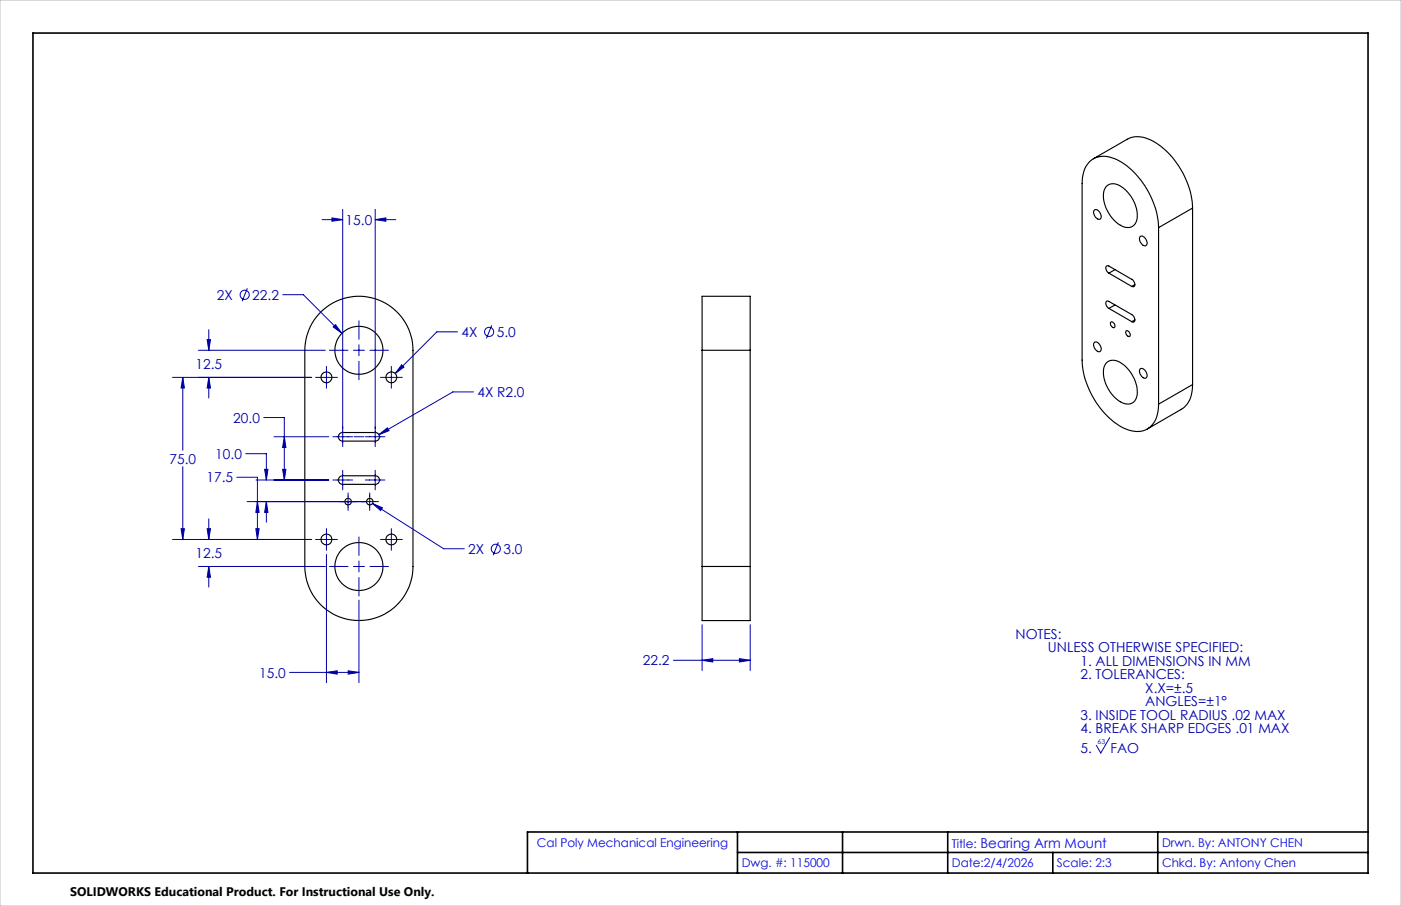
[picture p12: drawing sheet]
<svg xmlns="http://www.w3.org/2000/svg" width="432mm" height="279mm" viewBox="0 0 432 279" stroke-linecap="round" stroke-linejoin="round" font-family="sans-serif">
<g fill="none" stroke="#000" stroke-width=".35">
<path d="M337 49l10.5-6.1a8 8 0 0 1 7.9 .6 26 26 0 0 1 12.2 20.7M341 57.4a3.7 3.7 0 0 1 5.1 .5 10.4 10.4 0 0 1 4.1 10.5 3.1 3.1 0 0 1-4.9 1.1 10.9 10.9 0 0 1-5-10.9zM337.4 64.7a1.9 1.9 0 0 1 1.7 2.9 1.9 1.9 0 0 1-1.7-2.9zM351.3 73a1.54 1.54 0 0 1 2.2 1.5 .88 .88 0 0 1-.4 1.3 .88 .88 0 0 1-1.2-.5 2.21 2.21 0 0 1-.6-2.3zM357.1 70.2a25.7 25.7 0 0 0-13-21 6.9 6.9 0 0 0-8.9 1.4 10.2 10.2 0 0 0-1.7 6v54.5a25.7 25.7 0 0 0 13 21 7 7 0 0 0 8.5-.9 9.2 9.2 0 0 0 2.1-6.6M357.1 70.2v54.4M367.6 64.2l-10.5 6M367.6 64.2v54.4M99 96.1a16.7 16.7 0 0 1 18.1-3.4 16.7 16.7 0 0 1 10.2 15.3v66.7a16.7 16.7 0 0 1-16.7 16.7 16.7 16.7 0 0 1-16.7-16.7v-66.7a16.8 16.8 0 0 1 5.1-11.9zM341.8 95.1a1.54 1.54 0 0 1-.7-2.2l.7 .1 7 4a1.58 1.58 0 0 1 .7 2.3l-.7-.1M341.8 84.2a1.42 1.42 0 0 1-.5-2.3l7.5 4.2a1.54 1.54 0 0 1 .7 2.3l-.7-.1M341.8 95.1l7 4.1"/>
<path d="M341.8 84.2l7 4.1M342.4 99.3a1.05 1.05 0 0 1 1.1 .6 1.05 1.05 0 0 1-.2 1.2 1.25 1.25 0 0 1-.9-1.8zM343.6 83.1l-1.8 1.1M343.6 94.1l-1.8 1M349.8 87.8l-1 .5M349.8 98.7l-1 .5M216.4 108v-16.6h14.8v16.6M216.4 108v66.7M216.4 108h14.8M231.2 108v66.7M337.4 105.6a1.9 1.9 0 0 1 1.7 2.8 1.9 1.9 0 0 1-1.7-2.8zM341 111.9a3.7 3.7 0 0 1 5.1 .4 10.4 10.4 0 0 1 4.1 10.6 3.1 3.1 0 0 1-4.9 1 10.8 10.8 0 0 1-5-10.8z"/>
<path d="M347.1 102.1a1.06 1.06 0 0 1 1 .5 1.06 1.06 0 0 1-.1 1.2 1.28 1.28 0 0 1-.9-1.7zM351.3 113.8a1.45 1.45 0 0 1 2.1 1.2 .94 .94 0 0 1-.1 1.5 .94 .94 0 0 1-1.4-.4 2.21 2.21 0 0 1-.6-2.3zM367.6 118.6a8.2 8.2 0 0 1-3.5 7.6l-10.5 6.1M367.6 118.6l-10.5 6M104.7 133.7l.9-.3h10a1.32 1.32 0 0 1 1.4 1.3 1.32 1.32 0 0 1-1.4 1.3h-10a1.33 1.33 0 0 1-1.2-.8 1.33 1.33 0 0 1 .3-1.5zM104.7 147l.9-.3h10a1.32 1.32 0 0 1 1.4 1.3 1.32 1.32 0 0 1-1.4 1.4h-10a1.33 1.33 0 0 1-1.2-.9 1.33 1.33 0 0 1 .3-1.5zM216.4 174.7v16.7h14.8v-16.7M216.4 174.7h14.8"/>
<circle cx="100.6" cy="116.4" r="1.67"/>
<circle cx="110.6" cy="108" r="7.4"/>
<circle cx="120.6" cy="116.4" r="1.67"/>
<circle cx="107.3" cy="154.7" r="1"/>
<circle cx="114" cy="154.7" r="1"/>
<circle cx="100.6" cy="166.4" r="1.67"/>
<circle cx="110.6" cy="174.7" r="7.4"/>
<circle cx="120.6" cy="166.4" r="1.67"/>
</g>
<g fill="none" stroke="#0000a0" stroke-width=".31">
<path d="M99.3 67.7h6.3M102.3 67.2l3.3 .5-3.3 .5zM105.6 64.6v73.1M115.6 67.7l3.3-.5v1zM115.6 64.6v73.1M115.6 67.7h6.4M76.2 88.9l-1.6 4M87.1 90.9h6.4l11.9 11.9M110.6 98.9v5.7M53.2 116.4h42.8M56.3 116.4l.5 3.3h-1zM56.3 116.4v22.5"/>
<path d="M61.2 108h39.1M63.9 104.7h1l-.6 3.3zM64.3 116.4l.6 3.3h-1zM64.3 101.7v6.3M64.3 116.4v6.3M97.3 116.4h6.7M100.6 113v6.7M101.5 108h5.7M102.7 100.8l.7-.7 2 2.7zM108.9 108h3.4M110.6 106.3v3.4M110.6 111.4v5.7"/>
<path d="M114 108h5.7M117.3 116.4h6.7M120.6 113v6.7M123.8 112.5l.7 .7-2.7 2zM141 102.3h-6.3l-12.9 12.9M151.6 100.3l-1.7 4.1M75.7 139.9h6.4v8.1M81.3 128.8h6.3v19.2M84.5 134.7h16.8M87.6 134.7l.5 3.3h-1zM102.6 134.7h6.1M112.6 134.7h6"/>
<path d="M116.8 134.1l2.6-2.2 .5 .9zM145.9 120.9h-6.3l-22.8 13.2M56.3 143.9v22.5M73 147.2h6.3v19.2M76.2 154.7h40.5M78.9 148h22.4M79.3 154.7l.6 3.3h-1.1zM81.6 144.7h1l-.5 3.3zM82.1 154.7l.5 3.3h-1zM82.1 154.7v6.3M87.1 144.7h1l-.5 3.3zM102.6 148h6.1"/>
<path d="M105.6 145v6.1M107.3 152v5.4M112.6 148h6M113.9 152v5.4M114.8 155.3l3.1 1.3-.6 .8zM114.8 155.3l21.9 13.9h6.4M115.6 145v6.1M53.2 166.4h42.8M55.8 163.1h1l-.5 3.3zM61.2 174.7h39.1M63.9 163.1h1l-.6 3.3zM64.3 174.7l.6 3.3h-1z"/>
<path d="M64.3 160v6.4M64.3 174.7v6.3M78.8 163.1h1.1l-.6 3.3zM97.3 166.4h6.7M100.6 163v6.7M100.6 171v39.5M101.5 174.7h5.7M108.9 174.7h3.4M110.6 165.6v5.7M110.6 173v3.4M110.6 178.1v5.7M114 174.7h5.7"/>
<path d="M117.3 166.4h6.7M120.6 163v6.7M153.6 167.2l-1.6 4M110.6 185.1v25.4M216.4 192.7v14.1M231.2 192.7v14.1M89.3 207.4h21.3M100.6 207.4l3.3-.5v1zM107.3 206.9l3.3 .5-3.3 .5zM207.5 203.6h23.7M216.4 203.6l3.3-.5v1.1zM227.9 203.1l3.3 .5-3.3 .6z"/>
<path d="M342 227.5l-2.7 4.7-1.4-2.4"/>
<circle cx="75.4" cy="90.9" r="1.41"/>
<circle cx="150.8" cy="102.3" r="1.4"/>
<circle cx="152.8" cy="169.2" r="1.41"/>
</g>
<path d="M112.3 134.7h-3.3" fill="none" stroke="#0000a0" stroke-width=".31" stroke-dasharray="15.2 1.3 1.3 1.3" stroke-linecap="butt"/>
<path d="M10.2 10.2h411.4v259h-411.4zM227.3 256.6v12.6M259.7 256.6v12.6M292.1 256.6v12.6M356.8 256.6v12.6M421.6 256.6h-259v12.6M227.3 262.9h194.3M324.5 262.9v6.3" fill="none" stroke="#000" stroke-width=".5"/>
<path d="M0 0h431.8v279.4h-431.8z" fill="none" stroke="#c0c0c0" stroke-width=".31"/>
<path d="M64.3 174.7l.6 3.3h-1zM63.9 163.1h1l-.6 3.3zM56.3 116.4l.5 3.3h-1zM55.8 163.1h1l-.5 3.3zM64.3 116.4l.6 3.3h-1zM63.9 104.7h1l-.6 3.3zM78.8 163.1h1.1l-.6 3.3zM79.3 154.7l.6 3.3h-1.1zM82.1 154.7l.5 3.3h-1zM81.6 144.7h1l-.5 3.3zM87.6 134.7l.5 3.3h-1zM87.1 144.7h1l-.5 3.3zM100.6 207.4l3.3-.5v1zM107.3 206.9l3.3 .5-3.3 .5zM123.8 112.5l-2 2.7 2.7-2zM102.7 100.8l2.7 2-2-2.7zM102.3 67.2l3.3 .5-3.3 .5zM115.6 67.7l3.3-.5v1zM116.8 134.1l3.1-1.3-.5-.9zM114.8 155.3l2.5 2.1 .6-.8zM216.4 203.6l3.3-.5v1.1zM227.9 203.1l3.3 .5-3.3 .6z" fill="#0000a0"/>
<g font-size="4.2" fill="#0000a0">
<text x="106.5" y="69.3">15.0</text>
<text x="66.9" y="92.5">2X</text>
<text x="77.8" y="92.5">22.2</text>
<text x="142.2" y="103.9">4X</text>
<text x="153.1" y="103.9">5.0</text>
<text x="60.3" y="113.8">12.5</text>
<text x="147.1" y="122.4">4X R2.0</text>
<text x="71.9" y="130.3">20.0</text>
<text x="52.2" y="143">75.0</text>
<text x="66.4" y="141.5">10.0</text>
<text x="63.6" y="148.8">17.5</text>
<text x="60.3" y="172.1">12.5</text>
<text x="144.3" y="170.8">2X</text>
<text x="155.2" y="170.8">3.0</text>
<text x="313" y="197">NOTES:</text>
<text x="323" y="201.1">UNLESS OTHERWISE SPECIFIED:</text>
<text x="79.9" y="209">15.0</text>
<text x="198.2" y="205.2">22.2</text>
<text x="333" y="205.3">1. ALL DIMENSIONS IN MM</text>
<text x="333" y="209.5">2. TOLERANCES:</text>
<text x="353" y="213.7">X.X=±.5</text>
<text x="353" y="217.8">ANGLES=±1°</text>
<text x="333" y="222">3. INSIDE TOOL RADIUS .02 MAX</text>
<text x="333" y="226.2">4. BREAK SHARP EDGES .01 MAX</text>
<text x="333" y="232.2">5.</text>
<text x="342.2" y="232.2">FAO</text>
</g>
<text font-size="3.8" x="21.6" y="276.3">SOLIDWORKS Educational Product. For Instructional Use Only.</text>
<g font-size="3.7" fill="#00f">
<text x="165.5" y="261.1">Cal Poly Mechanical Engineering</text>
<text x="293.4" y="261.5">Title: Bearing Arm Mount</text>
<text x="358.1" y="261.1">Drwn. By: ANTONY CHEN</text>
<text x="228.6" y="267.5">Dwg. #: 115000</text>
<text x="293.4" y="267.5">Date:2/4/2026</text>
<text x="325.8" y="267.5">Scale: 2:3</text>
<text x="358.1" y="267.5">Chkd. By: Antony Chen</text>
</g>
<text font-size="2.1" fill="#0000a0" x="338.3" y="229.4">63</text>
</svg>
